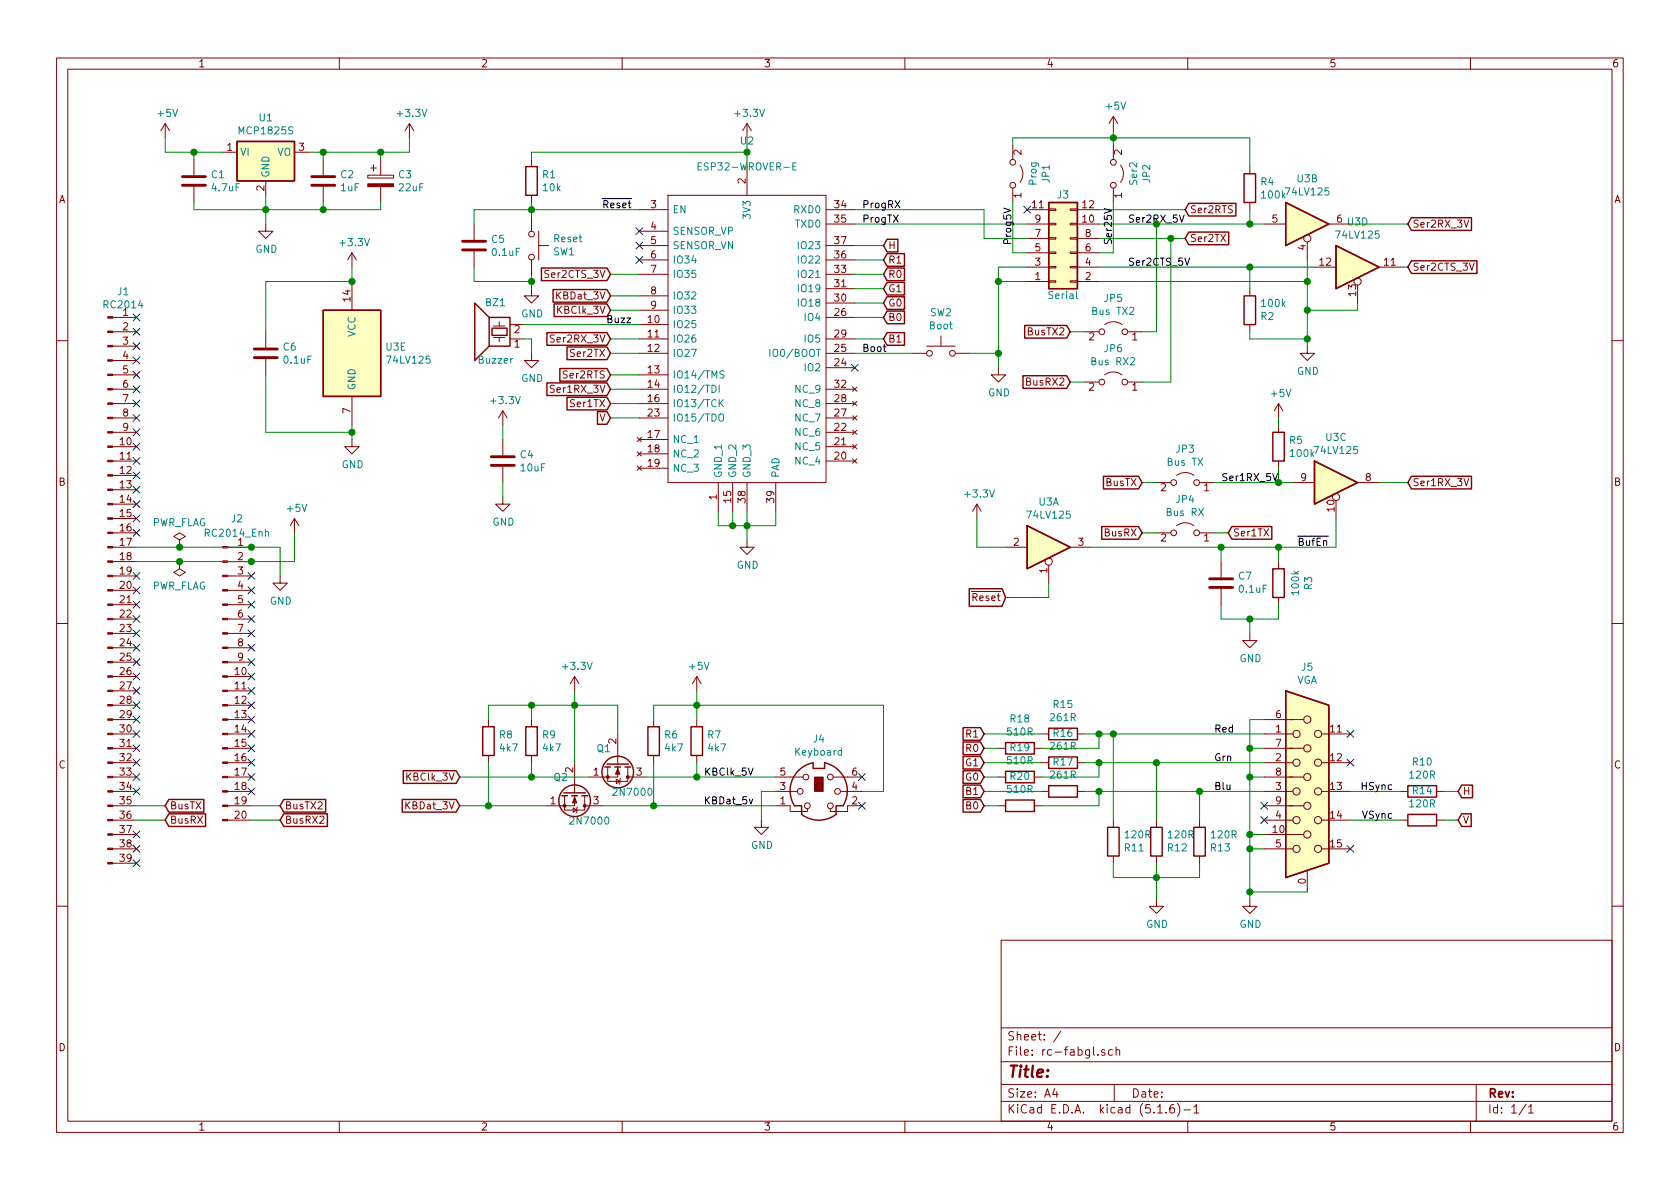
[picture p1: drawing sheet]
EESchema Schematic File Version 4
EELAYER 30 0
EELAYER END
$Descr A4 11693 8268
encoding utf-8
Sheet 1 1
Title ""
Date ""
Rev ""
Comp ""
Comment1 ""
Comment2 ""
Comment3 ""
Comment4 ""
$EndDescr
$Comp
L power:GND #PWR0101
U 1 1
P 1950 4000
F 0 "#PWR0101" H 1950 3750 50  0001 C CNN
F 1 "GND" H 1955 3827 50  0000 C CNN
F 2 "" H 1950 4000 50  0001 C CNN
F 3 "" H 1950 4000 50  0001 C CNN
	1    1950 4000
	1    0    0    -1  
$EndComp
NoConn ~ 950  5800
NoConn ~ 950  5900
NoConn ~ 950  6000
$Comp
L power:+5V #PWR0105
U 1 1
P 2050 3700
F 0 "#PWR0105" H 2050 3550 50  0001 C CNN
F 1 "+5V" H 2065 3873 50  0000 C CNN
F 2 "" H 2050 3700 50  0001 C CNN
F 3 "" H 2050 3700 50  0001 C CNN
	1    2050 3700
	1    0    0    -1  
$EndComp
$Comp
L power:PWR_FLAG #FLG0101
U 1 1
P 1250 3800
F 0 "#FLG0101" H 1250 3875 50  0001 C CNN
F 1 "PWR_FLAG" H 1250 3973 50  0000 C CNN
F 2 "" H 1250 3800 50  0001 C CNN
F 3 "~" H 1250 3800 50  0001 C CNN
	1    1250 3800
	1    0    0    -1  
$EndComp
$Comp
L power:PWR_FLAG #FLG0102
U 1 1
P 1250 3900
F 0 "#FLG0102" H 1250 3975 50  0001 C CNN
F 1 "PWR_FLAG" H 1250 4073 50  0000 C CNN
F 2 "" H 1250 3900 50  0001 C CNN
F 3 "~" H 1250 3900 50  0001 C CNN
	1    1250 3900
	-1   0    0    1   
$EndComp
$Comp
L power:GND #PWR0102
U 1 1
P 5200 3750
F 0 "#PWR0102" H 5200 3500 50  0001 C CNN
F 1 "GND" H 5205 3577 50  0000 C CNN
F 2 "" H 5200 3750 50  0001 C CNN
F 3 "" H 5200 3750 50  0001 C CNN
	1    5200 3750
	1    0    0    -1  
$EndComp
Wire Wire Line
	5200 3750 5200 3650
Connection ~ 5200 3650
Wire Wire Line
	5200 3650 5200 3550
Wire Wire Line
	5000 3550 5000 3650
Wire Wire Line
	5000 3650 5100 3650
Wire Wire Line
	5100 3550 5100 3650
Connection ~ 5100 3650
Wire Wire Line
	5100 3650 5200 3650
Wire Wire Line
	5400 3550 5400 3650
$Comp
L Regulator_Linear:MCP1825S U1
U 1 1
P 1850 1050
F 0 "U1" H 1850 1292 50  0000 C CNN
F 1 "MCP1825S" H 1850 1201 50  0000 C CNN
F 2 "Package_TO_SOT_SMD:SOT-223-3_TabPin2" H 1750 1200 50  0001 C CNN
F 3 "http://ww1.microchip.com/downloads/en/devicedoc/22056b.pdf" H 1850 1300 50  0001 C CNN
	1    1850 1050
	1    0    0    -1  
$EndComp
$Comp
L power:+3.3V #PWR0104
U 1 1
P 5200 950
F 0 "#PWR0104" H 5200 800 50  0001 C CNN
F 1 "+3.3V" H 5215 1123 50  0000 C CNN
F 2 "" H 5200 950 50  0001 C CNN
F 3 "" H 5200 950 50  0001 C CNN
	1    5200 950 
	1    0    0    -1  
$EndComp
$Comp
L power:GND #PWR0106
U 1 1
P 1850 1550
F 0 "#PWR0106" H 1850 1300 50  0001 C CNN
F 1 "GND" H 1855 1377 50  0000 C CNN
F 2 "" H 1850 1550 50  0001 C CNN
F 3 "" H 1850 1550 50  0001 C CNN
	1    1850 1550
	1    0    0    -1  
$EndComp
Wire Wire Line
	1850 1350 1850 1450
$Comp
L power:+3.3V #PWR0107
U 1 1
P 2850 950
F 0 "#PWR0107" H 2850 800 50  0001 C CNN
F 1 "+3.3V" H 2865 1123 50  0000 C CNN
F 2 "" H 2850 950 50  0001 C CNN
F 3 "" H 2850 950 50  0001 C CNN
	1    2850 950 
	1    0    0    -1  
$EndComp
$Comp
L power:+5V #PWR0108
U 1 1
P 1150 950
F 0 "#PWR0108" H 1150 800 50  0001 C CNN
F 1 "+5V" H 1165 1123 50  0000 C CNN
F 2 "" H 1150 950 50  0001 C CNN
F 3 "" H 1150 950 50  0001 C CNN
	1    1150 950 
	1    0    0    -1  
$EndComp
Wire Wire Line
	1550 1050 1350 1050
Wire Wire Line
	1150 1050 1150 950 
Wire Wire Line
	2150 1050 2250 1050
Wire Wire Line
	2850 1050 2850 950 
$Comp
L Device:C C1
U 1 1
P 1350 1250
F 0 "C1" H 1465 1296 50  0000 L CNN
F 1 "4.7uF" H 1465 1205 50  0000 L CNN
F 2 "Capacitor_THT:C_Disc_D3.4mm_W2.1mm_P2.50mm" H 1388 1100 50  0001 C CNN
F 3 "~" H 1350 1250 50  0001 C CNN
	1    1350 1250
	1    0    0    -1  
$EndComp
Wire Wire Line
	1350 1100 1350 1050
Connection ~ 1350 1050
Connection ~ 1850 1450
Wire Wire Line
	1850 1450 1850 1550
Wire Wire Line
	1350 1400 1350 1450
Wire Wire Line
	1350 1450 1850 1450
$Comp
L Device:C C2
U 1 1
P 2250 1250
F 0 "C2" H 2365 1296 50  0000 L CNN
F 1 "1uF" H 2365 1205 50  0000 L CNN
F 2 "Capacitor_THT:C_Disc_D3.0mm_W1.6mm_P2.50mm" H 2288 1100 50  0001 C CNN
F 3 "~" H 2250 1250 50  0001 C CNN
	1    2250 1250
	1    0    0    -1  
$EndComp
Wire Wire Line
	2250 1050 2250 1100
Connection ~ 2250 1050
Wire Wire Line
	2250 1050 2650 1050
$Comp
L Device:R R1
U 1 1
P 3700 1250
F 0 "R1" H 3770 1296 50  0000 L CNN
F 1 "10k" H 3770 1205 50  0000 L CNN
F 2 "Resistor_THT:R_Axial_DIN0207_L6.3mm_D2.5mm_P7.62mm_Horizontal" V 3630 1250 50  0001 C CNN
F 3 "~" H 3700 1250 50  0001 C CNN
	1    3700 1250
	1    0    0    -1  
$EndComp
Wire Wire Line
	3700 1400 3700 1450
Connection ~ 3700 1450
Wire Wire Line
	3700 1450 3700 1500
$Comp
L power:GND #PWR0109
U 1 1
P 3700 2000
F 0 "#PWR0109" H 3700 1750 50  0001 C CNN
F 1 "GND" H 3705 1827 50  0000 C CNN
F 2 "" H 3700 2000 50  0001 C CNN
F 3 "" H 3700 2000 50  0001 C CNN
	1    3700 2000
	1    0    0    -1  
$EndComp
Wire Wire Line
	3700 1100 3700 1050
$Comp
L Device:CP C3
U 1 1
P 2650 1250
F 0 "C3" H 2768 1296 50  0000 L CNN
F 1 "22uF" H 2768 1205 50  0000 L CNN
F 2 "Capacitor_THT:CP_Radial_D5.0mm_P2.00mm" H 2688 1100 50  0001 C CNN
F 3 "~" H 2650 1250 50  0001 C CNN
	1    2650 1250
	1    0    0    -1  
$EndComp
$Comp
L Device:C C4
U 1 1
P 3500 3200
F 0 "C4" H 3615 3246 50  0000 L CNN
F 1 "10uF" H 3615 3155 50  0000 L CNN
F 2 "Capacitor_THT:C_Disc_D3.4mm_W2.1mm_P2.50mm" H 3538 3050 50  0001 C CNN
F 3 "~" H 3500 3200 50  0001 C CNN
	1    3500 3200
	1    0    0    -1  
$EndComp
$Comp
L power:GND #PWR0110
U 1 1
P 3500 3450
F 0 "#PWR0110" H 3500 3200 50  0001 C CNN
F 1 "GND" H 3505 3277 50  0000 C CNN
F 2 "" H 3500 3450 50  0001 C CNN
F 3 "" H 3500 3450 50  0001 C CNN
	1    3500 3450
	1    0    0    -1  
$EndComp
$Comp
L power:+3.3V #PWR0111
U 1 1
P 3500 2950
F 0 "#PWR0111" H 3500 2800 50  0001 C CNN
F 1 "+3.3V" H 3515 3123 50  0000 C CNN
F 2 "" H 3500 2950 50  0001 C CNN
F 3 "" H 3500 2950 50  0001 C CNN
	1    3500 2950
	1    0    0    -1  
$EndComp
$Comp
L Switch:SW_Push SW1
U 1 1
P 3700 1700
F 0 "SW1" V 3654 1848 50  0000 L CNN
F 1 "Reset" V 3745 1848 50  0000 L CNN
F 2 "Button_Switch_THT:SW_Tactile_SPST_Angled_PTS645Vx39-2LFS" H 3700 1900 50  0001 C CNN
F 3 "~" H 3700 1900 50  0001 C CNN
	1    3700 1700
	0    1    -1   0   
$EndComp
Wire Wire Line
	4450 1450 3700 1450
Wire Wire Line
	3700 1900 3700 1950
Wire Wire Line
	3300 1850 3300 1950
Wire Wire Line
	3300 1950 3700 1950
Connection ~ 3700 1950
Wire Wire Line
	3700 1950 3700 2000
Wire Wire Line
	3700 1050 5200 1050
$Comp
L Jumper:Jumper_2_Open JP1
U 1 1
P 7050 1200
F 0 "JP1" H 7050 1435 50  0000 C CNN
F 1 "Prog" H 7050 1344 50  0000 C CNN
F 2 "Connector_PinHeader_2.54mm:PinHeader_1x02_P2.54mm_Vertical" H 7050 1200 50  0001 C CNN
F 3 "~" H 7050 1200 50  0001 C CNN
	1    7050 1200
	0    1    -1   0   
$EndComp
NoConn ~ 950  4000
NoConn ~ 950  4100
NoConn ~ 950  4200
NoConn ~ 950  4300
NoConn ~ 950  4400
NoConn ~ 950  4500
NoConn ~ 950  4600
NoConn ~ 950  4700
NoConn ~ 950  4800
NoConn ~ 950  4900
NoConn ~ 950  5000
NoConn ~ 950  5100
NoConn ~ 950  5200
NoConn ~ 950  5300
NoConn ~ 950  5400
NoConn ~ 950  5500
$Comp
L Connector:Conn_01x39_Male J1
U 1 1
P 750 4100
F 0 "J1" H 858 6181 50  0000 C CNN
F 1 "RC2014" H 858 6090 50  0000 C CNN
F 2 "Connector_PinHeader_2.54mm:PinHeader_1x39_P2.54mm_Vertical" H 750 4100 50  0001 C CNN
F 3 "~" H 750 4100 50  0001 C CNN
	1    750  4100
	1    0    0    -1  
$EndComp
Wire Wire Line
	2050 3700 2050 3900
Wire Wire Line
	2050 3900 1750 3900
Wire Wire Line
	950  3900 1250 3900
Connection ~ 1750 3900
Wire Wire Line
	1750 3800 1950 3800
Wire Wire Line
	1950 3800 1950 4000
Wire Wire Line
	950  3800 1250 3800
Connection ~ 1750 3800
NoConn ~ 1750 4000
NoConn ~ 1750 4100
NoConn ~ 1750 4200
NoConn ~ 1750 4300
NoConn ~ 1750 4400
NoConn ~ 1750 4500
NoConn ~ 1750 4600
NoConn ~ 1750 4700
NoConn ~ 1750 4800
NoConn ~ 1750 4900
NoConn ~ 1750 5000
NoConn ~ 1750 5100
NoConn ~ 1750 5200
NoConn ~ 1750 5300
NoConn ~ 1750 5400
NoConn ~ 1750 5500
NoConn ~ 950  2200
NoConn ~ 950  2300
NoConn ~ 950  2400
NoConn ~ 950  2500
NoConn ~ 950  2600
NoConn ~ 950  2700
NoConn ~ 950  2800
NoConn ~ 950  2900
NoConn ~ 950  3000
NoConn ~ 950  3100
NoConn ~ 950  3200
NoConn ~ 950  3300
NoConn ~ 950  3400
NoConn ~ 950  3500
NoConn ~ 950  3600
NoConn ~ 950  3700
Text GLabel 1150 5600 2    50   Input ~ 0
BusTX
Text GLabel 1150 5700 2    50   Input ~ 0
BusRX
Wire Wire Line
	950  5600 1150 5600
Wire Wire Line
	950  5700 1150 5700
Text GLabel 4250 2900 0    50   Input ~ 0
V
Wire Wire Line
	4250 2900 4450 2900
Text GLabel 6150 2200 2    50   Input ~ 0
B0
Text GLabel 6150 2350 2    50   Input ~ 0
B1
Text GLabel 6150 2100 2    50   Input ~ 0
G0
Text GLabel 6150 2000 2    50   Input ~ 0
G1
Text GLabel 6150 1900 2    50   Input ~ 0
R0
Text GLabel 6150 1800 2    50   Input ~ 0
R1
Text GLabel 6150 1700 2    50   Input ~ 0
H
Wire Wire Line
	5950 2350 6150 2350
Wire Wire Line
	5950 2200 6150 2200
Wire Wire Line
	5950 2100 6150 2100
Wire Wire Line
	5950 2000 6150 2000
Wire Wire Line
	5950 1900 6150 1900
Wire Wire Line
	5950 1800 6150 1800
Wire Wire Line
	5950 1700 6150 1700
Wire Wire Line
	6350 2450 5950 2450
Wire Wire Line
	6950 2450 6950 2550
Wire Wire Line
	6750 2450 6950 2450
$Comp
L power:GND #PWR0112
U 1 1
P 6950 2550
F 0 "#PWR0112" H 6950 2300 50  0001 C CNN
F 1 "GND" H 6955 2377 50  0000 C CNN
F 2 "" H 6950 2550 50  0001 C CNN
F 3 "" H 6950 2550 50  0001 C CNN
	1    6950 2550
	1    0    0    -1  
$EndComp
$Comp
L Switch:SW_Push SW2
U 1 1
P 6550 2450
F 0 "SW2" H 6550 2735 50  0000 C CNN
F 1 "Boot" H 6550 2644 50  0000 C CNN
F 2 "Button_Switch_THT:SW_Tactile_SPST_Angled_PTS645Vx39-2LFS" H 6550 2650 50  0001 C CNN
F 3 "~" H 6550 2650 50  0001 C CNN
	1    6550 2450
	1    0    0    -1  
$EndComp
$Comp
L Connector:Mini-DIN-6 J4
U 1 1
P 5700 5500
F 0 "J4" H 5700 5867 50  0000 C CNN
F 1 "Keyboard" H 5700 5776 50  0000 C CNN
F 2 "rc-fabgl:Mini-DIN-6-Socket" H 5700 5500 50  0001 C CNN
F 3 "http://service.powerdynamics.com/ec/Catalog17/Section%2011.pdf" H 5700 5500 50  0001 C CNN
	1    5700 5500
	-1   0    0    -1  
$EndComp
Wire Wire Line
	6000 5500 6150 5500
Wire Wire Line
	6150 5500 6150 4900
$Comp
L power:GND #PWR0119
U 1 1
P 5300 5700
F 0 "#PWR0119" H 5300 5450 50  0001 C CNN
F 1 "GND" H 5305 5527 50  0000 C CNN
F 2 "" H 5300 5700 50  0001 C CNN
F 3 "" H 5300 5700 50  0001 C CNN
	1    5300 5700
	1    0    0    -1  
$EndComp
NoConn ~ 6000 5400
NoConn ~ 6000 5600
$Comp
L Device:R R7
U 1 1
P 4850 5150
F 0 "R7" H 4920 5196 50  0000 L CNN
F 1 "4k7" H 4920 5105 50  0000 L CNN
F 2 "Resistor_THT:R_Axial_DIN0207_L6.3mm_D2.5mm_P7.62mm_Horizontal" V 4780 5150 50  0001 C CNN
F 3 "~" H 4850 5150 50  0001 C CNN
	1    4850 5150
	1    0    0    -1  
$EndComp
Wire Wire Line
	4850 5300 4850 5400
Wire Wire Line
	4850 5400 5400 5400
Wire Wire Line
	5400 5500 5300 5500
Text Label 5250 5400 2    50   ~ 0
KBClk_5V
Wire Wire Line
	5300 5500 5300 5700
Text Label 5250 5600 2    50   ~ 0
KBDat_5v
$Comp
L Device:R R6
U 1 1
P 4550 5150
F 0 "R6" H 4620 5196 50  0000 L CNN
F 1 "4k7" H 4620 5105 50  0000 L CNN
F 2 "Resistor_THT:R_Axial_DIN0207_L6.3mm_D2.5mm_P7.62mm_Horizontal" V 4480 5150 50  0001 C CNN
F 3 "~" H 4550 5150 50  0001 C CNN
	1    4550 5150
	1    0    0    -1  
$EndComp
Connection ~ 4550 5600
Wire Wire Line
	4550 5600 5400 5600
Wire Wire Line
	4550 5300 4550 5600
Wire Wire Line
	4300 4900 4300 5100
Text GLabel 3200 5400 0    50   Input ~ 0
KBClk_3V
$Comp
L Device:R R9
U 1 1
P 3700 5150
F 0 "R9" H 3770 5196 50  0000 L CNN
F 1 "4k7" H 3770 5105 50  0000 L CNN
F 2 "Resistor_THT:R_Axial_DIN0207_L6.3mm_D2.5mm_P7.62mm_Horizontal" V 3630 5150 50  0001 C CNN
F 3 "~" H 3700 5150 50  0001 C CNN
	1    3700 5150
	1    0    0    -1  
$EndComp
Wire Wire Line
	4500 5400 4850 5400
$Comp
L Transistor_FET:2N7000 Q1
U 1 1
P 4300 5300
F 0 "Q1" V 4200 5150 50  0000 L CNN
F 1 "2N7000" V 4504 5255 50  0000 L CNN
F 2 "Package_TO_SOT_THT:TO-92" H 4500 5225 50  0001 L CIN
F 3 "https://www.fairchildsemi.com/datasheets/2N/2N7000.pdf" H 4300 5300 50  0001 L CNN
	1    4300 5300
	0    1    1    0   
$EndComp
Connection ~ 4850 5400
Wire Wire Line
	3400 5000 3400 4900
Text GLabel 3200 5600 0    50   Input ~ 0
KBDat_3V
Wire Wire Line
	3200 5600 3400 5600
Wire Wire Line
	3400 5300 3400 5600
Connection ~ 3400 5600
$Comp
L power:+3.3V #PWR0120
U 1 1
P 4000 4800
F 0 "#PWR0120" H 4000 4650 50  0001 C CNN
F 1 "+3.3V" H 4015 4973 50  0000 C CNN
F 2 "" H 4000 4800 50  0001 C CNN
F 3 "" H 4000 4800 50  0001 C CNN
	1    4000 4800
	1    0    0    -1  
$EndComp
$Comp
L power:+5V #PWR0121
U 1 1
P 4850 4800
F 0 "#PWR0121" H 4850 4650 50  0001 C CNN
F 1 "+5V" H 4865 4973 50  0000 C CNN
F 2 "" H 4850 4800 50  0001 C CNN
F 3 "" H 4850 4800 50  0001 C CNN
	1    4850 4800
	1    0    0    -1  
$EndComp
Wire Wire Line
	4850 5000 4850 4900
Wire Wire Line
	4850 4900 4550 4900
Wire Wire Line
	4550 4900 4550 5000
Wire Wire Line
	3300 1450 3700 1450
Wire Wire Line
	3300 1550 3300 1450
$Comp
L Device:C C5
U 1 1
P 3300 1700
F 0 "C5" H 3415 1746 50  0000 L CNN
F 1 "0.1uF" H 3415 1655 50  0000 L CNN
F 2 "Capacitor_THT:C_Disc_D3.0mm_W1.6mm_P2.50mm" H 3338 1550 50  0001 C CNN
F 3 "~" H 3300 1700 50  0001 C CNN
	1    3300 1700
	1    0    0    -1  
$EndComp
Text GLabel 4250 2050 0    50   Input ~ 0
KBDat_3V
Text GLabel 4250 2150 0    50   Input ~ 0
KBClk_3V
Wire Wire Line
	4250 2050 4450 2050
Wire Wire Line
	4250 2150 4450 2150
Wire Wire Line
	5200 950  5200 1050
Connection ~ 5200 1050
Wire Wire Line
	5200 1050 5200 1150
$Comp
L Device:Speaker_Crystal BZ1
U 1 1
P 3450 2350
F 0 "BZ1" H 3450 2100 50  0000 C CNN
F 1 "Buzzer" H 3450 2500 50  0000 C CNN
F 2 "Buzzer_Beeper:Buzzer_TDK_PS1240P02BT_D12.2mm_H6.5mm" H 3415 2300 50  0001 C CNN
F 3 "~" H 3415 2300 50  0001 C CNN
	1    3450 2350
	-1   0    0    1   
$EndComp
Wire Wire Line
	3650 2250 4450 2250
$Comp
L power:GND #PWR0122
U 1 1
P 3700 2450
F 0 "#PWR0122" H 3700 2200 50  0001 C CNN
F 1 "GND" H 3705 2277 50  0000 C CNN
F 2 "" H 3700 2450 50  0001 C CNN
F 3 "" H 3700 2450 50  0001 C CNN
	1    3700 2450
	1    0    0    -1  
$EndComp
Wire Wire Line
	3650 2350 3700 2350
Wire Wire Line
	3700 2350 3700 2450
$Comp
L Device:R R18
U 1 1
P 7100 5200
F 0 "R18" V 6893 5200 50  0000 C CNN
F 1 "510R" V 6984 5200 50  0000 C CNN
F 2 "Resistor_THT:R_Axial_DIN0207_L6.3mm_D2.5mm_P7.62mm_Horizontal" V 7030 5200 50  0001 C CNN
F 3 "~" H 7100 5200 50  0001 C CNN
	1    7100 5200
	0    -1   1    0   
$EndComp
Text Label 8450 5500 0    50   ~ 0
Blu
Text Label 8450 5300 0    50   ~ 0
Grn
Text Label 8450 5100 0    50   ~ 0
Red
Wire Wire Line
	8350 6100 8050 6100
Wire Wire Line
	8350 6000 8350 6100
Wire Wire Line
	8050 6100 8050 6250
Connection ~ 8050 6100
Wire Wire Line
	7750 6100 8050 6100
Wire Wire Line
	7750 6000 7750 6100
Wire Wire Line
	8050 6000 8050 6100
$Comp
L power:GND #PWR0118
U 1 1
P 8050 6250
F 0 "#PWR0118" H 8050 6000 50  0001 C CNN
F 1 "GND" H 8055 6077 50  0000 C CNN
F 2 "" H 8050 6250 50  0001 C CNN
F 3 "" H 8050 6250 50  0001 C CNN
	1    8050 6250
	1    0    0    -1  
$EndComp
Wire Wire Line
	7550 5500 7650 5500
Wire Wire Line
	7550 5300 7650 5300
Wire Wire Line
	7650 5100 7750 5100
Wire Wire Line
	7650 5200 7650 5100
Wire Wire Line
	7550 5100 7650 5100
Connection ~ 7750 5100
Wire Wire Line
	7750 5100 7750 5700
Wire Wire Line
	7750 5100 8800 5100
Wire Wire Line
	8050 5300 8800 5300
Wire Wire Line
	8350 5500 8800 5500
Wire Wire Line
	7250 5200 7650 5200
$Comp
L Device:R R11
U 1 1
P 7750 5850
F 0 "R11" H 7820 5896 50  0000 L CNN
F 1 "120R" H 7820 5805 50  0000 L CNN
F 2 "Resistor_THT:R_Axial_DIN0207_L6.3mm_D2.5mm_P7.62mm_Horizontal" V 7680 5850 50  0001 C CNN
F 3 "~" H 7750 5850 50  0001 C CNN
	1    7750 5850
	1    0    0    1   
$EndComp
$Comp
L Device:R R13
U 1 1
P 8350 5850
F 0 "R13" H 8420 5896 50  0000 L CNN
F 1 "120R" H 8420 5805 50  0000 L CNN
F 2 "Resistor_THT:R_Axial_DIN0207_L6.3mm_D2.5mm_P7.62mm_Horizontal" V 8280 5850 50  0001 C CNN
F 3 "~" H 8350 5850 50  0001 C CNN
	1    8350 5850
	1    0    0    1   
$EndComp
$Comp
L Device:R R12
U 1 1
P 8050 5850
F 0 "R12" H 8120 5896 50  0000 L CNN
F 1 "120R" H 8120 5805 50  0000 L CNN
F 2 "Resistor_THT:R_Axial_DIN0207_L6.3mm_D2.5mm_P7.62mm_Horizontal" V 7980 5850 50  0001 C CNN
F 3 "~" H 8050 5850 50  0001 C CNN
	1    8050 5850
	1    0    0    1   
$EndComp
Wire Wire Line
	6850 5500 7250 5500
Wire Wire Line
	6850 5300 7250 5300
Wire Wire Line
	6850 5100 7250 5100
Wire Wire Line
	6850 5600 6950 5600
Wire Wire Line
	6850 5400 6950 5400
Wire Wire Line
	6850 5200 6950 5200
$Comp
L Device:R R15
U 1 1
P 7400 5100
F 0 "R15" V 7193 5100 50  0000 C CNN
F 1 "261R" V 7284 5100 50  0000 C CNN
F 2 "Resistor_THT:R_Axial_DIN0207_L6.3mm_D2.5mm_P7.62mm_Horizontal" V 7330 5100 50  0001 C CNN
F 3 "~" H 7400 5100 50  0001 C CNN
	1    7400 5100
	0    -1   1    0   
$EndComp
Text GLabel 6850 5500 0    50   Input ~ 0
B1
Text GLabel 6850 5600 0    50   Input ~ 0
B0
Text GLabel 6850 5300 0    50   Input ~ 0
G1
Text GLabel 6850 5400 0    50   Input ~ 0
G0
Text GLabel 6850 5100 0    50   Input ~ 0
R1
Text GLabel 6850 5200 0    50   Input ~ 0
R0
Text Label 9700 5700 2    50   ~ 0
VSync
Text Label 9700 5500 2    50   ~ 0
HSync
Wire Wire Line
	10050 5500 10150 5500
Wire Wire Line
	10050 5700 10150 5700
NoConn ~ 8800 5700
$Comp
L Device:R R14
U 1 1
P 9900 5700
F 0 "R14" V 9693 5700 50  0000 C CNN
F 1 "120R" V 9784 5700 50  0000 C CNN
F 2 "Resistor_THT:R_Axial_DIN0207_L6.3mm_D2.5mm_P7.62mm_Horizontal" V 9830 5700 50  0001 C CNN
F 3 "~" H 9900 5700 50  0001 C CNN
	1    9900 5700
	0    1    1    0   
$EndComp
$Comp
L Device:R R10
U 1 1
P 9900 5500
F 0 "R10" V 9693 5500 50  0000 C CNN
F 1 "120R" V 9784 5500 50  0000 C CNN
F 2 "Resistor_THT:R_Axial_DIN0207_L6.3mm_D2.5mm_P7.62mm_Horizontal" V 9830 5500 50  0001 C CNN
F 3 "~" H 9900 5500 50  0001 C CNN
	1    9900 5500
	0    1    1    0   
$EndComp
Wire Wire Line
	9400 5700 9750 5700
Wire Wire Line
	9400 5500 9750 5500
Text GLabel 10150 5700 2    50   Input ~ 0
V
Text GLabel 10150 5500 2    50   Input ~ 0
H
NoConn ~ 8800 5600
NoConn ~ 9400 5100
NoConn ~ 9400 5300
NoConn ~ 9400 5900
Wire Wire Line
	8700 5900 8700 6200
Connection ~ 8700 5900
Wire Wire Line
	8800 5900 8700 5900
Wire Wire Line
	8700 5800 8700 5900
Connection ~ 8700 5800
Wire Wire Line
	8800 5800 8700 5800
Wire Wire Line
	8700 5400 8700 5800
Connection ~ 8700 5400
Wire Wire Line
	8800 5400 8700 5400
Wire Wire Line
	8700 5200 8700 5400
Connection ~ 8700 5200
Wire Wire Line
	8800 5200 8700 5200
Wire Wire Line
	8700 5000 8700 5200
Wire Wire Line
	8800 5000 8700 5000
$Comp
L power:GND #PWR0115
U 1 1
P 8700 6250
F 0 "#PWR0115" H 8700 6000 50  0001 C CNN
F 1 "GND" H 8705 6077 50  0000 C CNN
F 2 "" H 8700 6250 50  0001 C CNN
F 3 "" H 8700 6250 50  0001 C CNN
	1    8700 6250
	1    0    0    -1  
$EndComp
$Comp
L Connector:DB15_Female_HighDensity_MountingHoles J5
U 1 1
P 9100 5500
F 0 "J5" H 9100 6367 50  0000 C CNN
F 1 "VGA" H 9100 6276 50  0000 C CNN
F 2 "rc-fabgl:DSUB-15-HD_Female_Horizontal_P2.29x2.54mm_Housed" H 8150 5900 50  0001 C CNN
F 3 " ~" H 8150 5900 50  0001 C CNN
	1    9100 5500
	1    0    0    -1  
$EndComp
$Comp
L 74xx:74LVC125 U3
U 3 1
P 9300 3350
F 0 "U3" H 9300 3667 50  0000 C CNN
F 1 "74LV125" H 9300 3576 50  0000 C CNN
F 2 "Package_DIP:DIP-14_W7.62mm_LongPads" H 9300 3350 50  0001 C CNN
F 3 "http://www.ti.com/lit/gpn/sn74LVC125" H 9300 3350 50  0001 C CNN
	3    9300 3350
	1    0    0    -1  
$EndComp
$Comp
L 74xx:74LVC125 U3
U 5 1
P 2450 2450
F 0 "U3" H 2680 2496 50  0000 L CNN
F 1 "74LV125" H 2680 2405 50  0000 L CNN
F 2 "Package_DIP:DIP-14_W7.62mm_LongPads" H 2450 2450 50  0001 C CNN
F 3 "http://www.ti.com/lit/gpn/sn74LVC125" H 2450 2450 50  0001 C CNN
	5    2450 2450
	1    0    0    -1  
$EndComp
Text GLabel 4250 2600 0    50   Input ~ 0
Ser2RTS
Wire Wire Line
	4450 2600 4250 2600
Text GLabel 4250 1900 0    50   Input ~ 0
Ser2CTS_3V
Wire Wire Line
	4450 1900 4250 1900
Text GLabel 4250 2450 0    50   Input ~ 0
Ser2TX
Text GLabel 4250 2350 0    50   Input ~ 0
Ser2RX_3V
Wire Wire Line
	4250 2450 4450 2450
Wire Wire Line
	4250 2350 4450 2350
Text GLabel 4250 2800 0    50   Input ~ 0
Ser1TX
Text GLabel 4250 2700 0    50   Input ~ 0
Ser1RX_3V
Wire Wire Line
	4250 2700 4450 2700
NoConn ~ 4450 1800
NoConn ~ 4450 1700
NoConn ~ 4450 1600
Wire Wire Line
	2650 1100 2650 1050
Connection ~ 2650 1050
Wire Wire Line
	2650 1050 2850 1050
Wire Wire Line
	2650 1450 2250 1450
Wire Wire Line
	2650 1450 2650 1400
Wire Wire Line
	2250 1400 2250 1450
Connection ~ 2250 1450
Wire Wire Line
	2250 1450 1850 1450
Wire Wire Line
	3500 3350 3500 3450
Wire Wire Line
	3500 2950 3500 3050
Wire Wire Line
	1150 1050 1350 1050
$Comp
L power:+3.3V #PWR0123
U 1 1
P 2450 1850
F 0 "#PWR0123" H 2450 1700 50  0001 C CNN
F 1 "+3.3V" H 2465 2023 50  0000 C CNN
F 2 "" H 2450 1850 50  0001 C CNN
F 3 "" H 2450 1850 50  0001 C CNN
	1    2450 1850
	1    0    0    -1  
$EndComp
$Comp
L power:GND #PWR0124
U 1 1
P 2450 3050
F 0 "#PWR0124" H 2450 2800 50  0001 C CNN
F 1 "GND" H 2455 2877 50  0000 C CNN
F 2 "" H 2450 3050 50  0001 C CNN
F 3 "" H 2450 3050 50  0001 C CNN
	1    2450 3050
	1    0    0    -1  
$EndComp
$Comp
L Device:C C6
U 1 1
P 1850 2450
F 0 "C6" H 1965 2496 50  0000 L CNN
F 1 "0.1uF" H 1965 2405 50  0000 L CNN
F 2 "Capacitor_THT:C_Disc_D3.0mm_W1.6mm_P2.50mm" H 1888 2300 50  0001 C CNN
F 3 "~" H 1850 2450 50  0001 C CNN
	1    1850 2450
	1    0    0    -1  
$EndComp
Wire Wire Line
	2450 1850 2450 1950
Wire Wire Line
	1850 2300 1850 1950
Wire Wire Line
	1850 1950 2450 1950
Connection ~ 2450 1950
Wire Wire Line
	2450 2950 2450 3000
Wire Wire Line
	1850 2600 1850 3000
Wire Wire Line
	1850 3000 2450 3000
Connection ~ 2450 3000
Wire Wire Line
	2450 3000 2450 3050
$Comp
L Device:R R8
U 1 1
P 3400 5150
F 0 "R8" H 3470 5196 50  0000 L CNN
F 1 "4k7" H 3470 5105 50  0000 L CNN
F 2 "Resistor_THT:R_Axial_DIN0207_L6.3mm_D2.5mm_P7.62mm_Horizontal" V 3330 5150 50  0001 C CNN
F 3 "~" H 3400 5150 50  0001 C CNN
	1    3400 5150
	1    0    0    -1  
$EndComp
Wire Wire Line
	6150 4900 4850 4900
Connection ~ 4850 4900
Wire Wire Line
	4850 4800 4850 4900
Text GLabel 7950 3350 0    50   Input ~ 0
BusTX
$Comp
L Device:R R5
U 1 1
P 8900 3100
F 0 "R5" H 8970 3146 50  0000 L CNN
F 1 "100k" H 8970 3055 50  0000 L CNN
F 2 "Resistor_THT:R_Axial_DIN0207_L6.3mm_D2.5mm_P7.62mm_Horizontal" V 8830 3100 50  0001 C CNN
F 3 "~" H 8900 3100 50  0001 C CNN
	1    8900 3100
	1    0    0    -1  
$EndComp
$Comp
L Jumper:Jumper_2_Open JP3
U 1 1
P 8250 3350
F 0 "JP3" H 8250 3585 50  0000 C CNN
F 1 "Bus TX" H 8250 3494 50  0000 C CNN
F 2 "Connector_PinHeader_2.54mm:PinHeader_1x02_P2.54mm_Vertical" H 8250 3350 50  0001 C CNN
F 3 "~" H 8250 3350 50  0001 C CNN
	1    8250 3350
	-1   0    0    -1  
$EndComp
Wire Wire Line
	7950 3350 8050 3350
Wire Wire Line
	8450 3350 8900 3350
Text Label 8500 3350 0    50   ~ 0
Ser1RX_5V
Wire Wire Line
	8900 3250 8900 3350
Connection ~ 8900 3350
Wire Wire Line
	8900 3350 9000 3350
Text GLabel 9800 3350 2    50   Input ~ 0
Ser1RX_3V
Wire Wire Line
	9600 3350 9800 3350
Wire Wire Line
	9300 3600 9300 3800
Text GLabel 7950 3700 0    50   Input ~ 0
BusRX
$Comp
L Jumper:Jumper_2_Open JP4
U 1 1
P 8250 3700
F 0 "JP4" H 8250 3935 50  0000 C CNN
F 1 "Bus RX" H 8250 3844 50  0000 C CNN
F 2 "Connector_PinHeader_2.54mm:PinHeader_1x02_P2.54mm_Vertical" H 8250 3700 50  0001 C CNN
F 3 "~" H 8250 3700 50  0001 C CNN
	1    8250 3700
	-1   0    0    -1  
$EndComp
Wire Wire Line
	8050 3700 7950 3700
Text GLabel 8550 3700 2    50   Input ~ 0
Ser1TX
$Comp
L power:+5V #PWR0129
U 1 1
P 8900 2900
F 0 "#PWR0129" H 8900 2750 50  0001 C CNN
F 1 "+5V" H 8915 3073 50  0000 C CNN
F 2 "" H 8900 2900 50  0001 C CNN
F 3 "" H 8900 2900 50  0001 C CNN
	1    8900 2900
	1    0    0    -1  
$EndComp
Wire Wire Line
	8900 2900 8900 2950
Connection ~ 7650 5100
Wire Wire Line
	8350 5500 8350 5700
Connection ~ 8350 5500
Wire Wire Line
	8050 5300 8050 5700
Connection ~ 8050 5300
Wire Wire Line
	7250 5600 7650 5600
Wire Wire Line
	7650 5600 7650 5500
Connection ~ 7650 5500
Wire Wire Line
	7650 5500 8350 5500
Wire Wire Line
	7250 5400 7650 5400
Wire Wire Line
	7650 5400 7650 5300
Connection ~ 7650 5300
Wire Wire Line
	7650 5300 8050 5300
$Comp
L Device:R R17
U 1 1
P 7400 5500
F 0 "R17" V 7193 5500 50  0000 C CNN
F 1 "261R" V 7284 5500 50  0000 C CNN
F 2 "Resistor_THT:R_Axial_DIN0207_L6.3mm_D2.5mm_P7.62mm_Horizontal" V 7330 5500 50  0001 C CNN
F 3 "~" H 7400 5500 50  0001 C CNN
	1    7400 5500
	0    -1   1    0   
$EndComp
$Comp
L Device:R R19
U 1 1
P 7100 5400
F 0 "R19" V 6893 5400 50  0000 C CNN
F 1 "510R" V 6984 5400 50  0000 C CNN
F 2 "Resistor_THT:R_Axial_DIN0207_L6.3mm_D2.5mm_P7.62mm_Horizontal" V 7030 5400 50  0001 C CNN
F 3 "~" H 7100 5400 50  0001 C CNN
	1    7100 5400
	0    -1   1    0   
$EndComp
$Comp
L Device:R R16
U 1 1
P 7400 5300
F 0 "R16" V 7193 5300 50  0000 C CNN
F 1 "261R" V 7284 5300 50  0000 C CNN
F 2 "Resistor_THT:R_Axial_DIN0207_L6.3mm_D2.5mm_P7.62mm_Horizontal" V 7330 5300 50  0001 C CNN
F 3 "~" H 7400 5300 50  0001 C CNN
	1    7400 5300
	0    -1   1    0   
$EndComp
Wire Wire Line
	8450 3700 8550 3700
Wire Wire Line
	4250 2800 4450 2800
Text Label 4400 1450 2    50   ~ 0
~Reset
Text Label 6000 2450 0    50   ~ 0
Boot
Text Label 6000 1550 0    50   ~ 0
ProgTX
Text Label 6000 1450 0    50   ~ 0
ProgRX
Text Label 7050 1700 1    50   ~ 0
Prog5V
NoConn ~ 5950 2550
Wire Wire Line
	9100 6200 8700 6200
Connection ~ 8700 6200
Wire Wire Line
	8700 6200 8700 6250
Wire Wire Line
	5200 3650 5400 3650
$Comp
L 74xx:74LVC125 U3
U 2 1
P 9100 1550
F 0 "U3" H 9100 1867 50  0000 C CNN
F 1 "74LV125" H 9100 1776 50  0000 C CNN
F 2 "Package_DIP:DIP-14_W7.62mm_LongPads" H 9100 1550 50  0001 C CNN
F 3 "http://www.ti.com/lit/gpn/sn74LVC125" H 9100 1550 50  0001 C CNN
	2    9100 1550
	1    0    0    -1  
$EndComp
$Comp
L 74xx:74LVC125 U3
U 4 1
P 9450 1850
F 0 "U3" H 9450 2167 50  0000 C CNN
F 1 "74LV125" H 9450 2076 50  0000 C CNN
F 2 "Package_DIP:DIP-14_W7.62mm_LongPads" H 9450 1850 50  0001 C CNN
F 3 "http://www.ti.com/lit/gpn/sn74LVC125" H 9450 1850 50  0001 C CNN
	4    9450 1850
	1    0    0    -1  
$EndComp
$Comp
L power:+5V #PWR0125
U 1 1
P 7750 900
F 0 "#PWR0125" H 7750 750 50  0001 C CNN
F 1 "+5V" H 7765 1073 50  0000 C CNN
F 2 "" H 7750 900 50  0001 C CNN
F 3 "" H 7750 900 50  0001 C CNN
	1    7750 900 
	1    0    0    -1  
$EndComp
Text GLabel 8250 1450 2    50   Input ~ 0
Ser2RTS
Text GLabel 8250 1650 2    50   Input ~ 0
Ser2TX
Wire Wire Line
	7650 1450 8250 1450
$Comp
L power:GND #PWR0126
U 1 1
P 9100 2400
F 0 "#PWR0126" H 9100 2150 50  0001 C CNN
F 1 "GND" H 9105 2227 50  0000 C CNN
F 2 "" H 9100 2400 50  0001 C CNN
F 3 "" H 9100 2400 50  0001 C CNN
	1    9100 2400
	1    0    0    -1  
$EndComp
Wire Wire Line
	9100 1800 9100 1950
Text GLabel 9800 1550 2    50   Input ~ 0
Ser2RX_3V
Wire Wire Line
	9800 1550 9400 1550
Text GLabel 9800 1850 2    50   Input ~ 0
Ser2CTS_3V
Wire Wire Line
	9800 1850 9750 1850
Wire Wire Line
	7650 1850 8700 1850
Wire Wire Line
	9450 2100 9450 2150
Wire Wire Line
	9450 2150 9100 2150
Connection ~ 9100 2150
Connection ~ 9100 1950
Wire Wire Line
	9100 1950 9100 2150
Wire Wire Line
	7650 1750 7750 1750
$Comp
L Device:R R4
U 1 1
P 8700 1300
F 0 "R4" H 8770 1346 50  0000 L CNN
F 1 "100k" H 8770 1255 50  0000 L CNN
F 2 "Resistor_THT:R_Axial_DIN0207_L6.3mm_D2.5mm_P7.62mm_Horizontal" V 8630 1300 50  0001 C CNN
F 3 "~" H 8700 1300 50  0001 C CNN
	1    8700 1300
	1    0    0    -1  
$EndComp
Wire Wire Line
	8700 1850 9150 1850
Wire Wire Line
	8700 1450 8700 1550
Connection ~ 8700 1550
Wire Wire Line
	8700 1550 8800 1550
Wire Wire Line
	7750 1000 7750 950 
Text Label 7850 1850 0    50   ~ 0
Ser2CTS_5V
Text Label 7850 1550 0    50   ~ 0
Ser2RX_5V
Connection ~ 8700 1850
Wire Wire Line
	7750 1750 7750 1400
Wire Wire Line
	8700 950  7750 950 
Wire Wire Line
	8700 950  8700 1150
Connection ~ 7750 950 
Wire Wire Line
	7750 950  7750 900 
$Comp
L Jumper:Jumper_2_Open JP2
U 1 1
P 7750 1200
F 0 "JP2" H 7750 1435 50  0000 C CNN
F 1 "Ser2" H 7750 1344 50  0000 C CNN
F 2 "Connector_PinHeader_2.54mm:PinHeader_1x02_P2.54mm_Vertical" H 7750 1200 50  0001 C CNN
F 3 "~" H 7750 1200 50  0001 C CNN
	1    7750 1200
	0    1    -1   0   
$EndComp
Text Label 7750 1700 1    50   ~ 0
Ser25V
Text GLabel 1950 5600 2    50   Input ~ 0
BusTX2
Text GLabel 1950 5700 2    50   Input ~ 0
BusRX2
$Comp
L Connector:Conn_01x20_Male J2
U 1 1
P 1550 4700
F 0 "J2" H 1650 5800 50  0000 C CNN
F 1 "RC2014_Enh" H 1650 5700 50  0000 C CNN
F 2 "Connector_PinHeader_2.54mm:PinHeader_1x20_P2.54mm_Vertical" H 1550 4700 50  0001 C CNN
F 3 "~" H 1550 4700 50  0001 C CNN
	1    1550 4700
	1    0    0    -1  
$EndComp
Wire Wire Line
	1750 5600 1950 5600
Wire Wire Line
	1750 5700 1950 5700
$Comp
L Connector_Generic:Conn_02x06_Odd_Even J3
U 1 1
P 7350 1750
F 0 "J3" H 7400 1350 50  0000 C CNN
F 1 "Serial" H 7400 2050 50  0000 C CNN
F 2 "Connector_PinHeader_2.54mm:PinHeader_2x06_P2.54mm_Horizontal" H 7350 1750 50  0001 C CNN
F 3 "~" H 7350 1750 50  0001 C CNN
	1    7350 1750
	1    0    0    1   
$EndComp
Wire Wire Line
	6950 1850 7150 1850
Connection ~ 6950 1950
Wire Wire Line
	6950 1950 6950 1850
NoConn ~ 7150 1450
Wire Wire Line
	7050 1000 7050 950 
Wire Wire Line
	7050 950  7750 950 
Wire Wire Line
	7050 1400 7050 1750
Wire Wire Line
	7050 1750 7150 1750
Wire Wire Line
	9100 2350 9100 2400
Connection ~ 9100 2350
Wire Wire Line
	9100 2150 9100 2350
Wire Wire Line
	7650 1950 9100 1950
Wire Wire Line
	8700 2000 8700 1850
Wire Wire Line
	7650 1650 8150 1650
Wire Wire Line
	7650 1550 8050 1550
Wire Wire Line
	8050 2300 8050 1550
Text GLabel 7450 2650 0    50   Input ~ 0
BusRX2
Text GLabel 7450 2300 0    50   Input ~ 0
BusTX2
Wire Wire Line
	8150 2650 8150 1650
Wire Wire Line
	8050 2300 7950 2300
Wire Wire Line
	8150 2650 7950 2650
$Comp
L Jumper:Jumper_2_Open JP5
U 1 1
P 7750 2300
F 0 "JP5" H 7750 2535 50  0000 C CNN
F 1 "Bus TX2" H 7750 2444 50  0000 C CNN
F 2 "Connector_PinHeader_2.54mm:PinHeader_1x02_P2.54mm_Vertical" H 7750 2300 50  0001 C CNN
F 3 "~" H 7750 2300 50  0001 C CNN
	1    7750 2300
	-1   0    0    -1  
$EndComp
$Comp
L Jumper:Jumper_2_Open JP6
U 1 1
P 7750 2650
F 0 "JP6" H 7750 2885 50  0000 C CNN
F 1 "Bus RX2" H 7750 2794 50  0000 C CNN
F 2 "Connector_PinHeader_2.54mm:PinHeader_1x02_P2.54mm_Vertical" H 7750 2650 50  0001 C CNN
F 3 "~" H 7750 2650 50  0001 C CNN
	1    7750 2650
	-1   0    0    -1  
$EndComp
Wire Wire Line
	7450 2650 7550 2650
Wire Wire Line
	8700 2350 9100 2350
Wire Wire Line
	8700 2300 8700 2350
$Comp
L Device:R R2
U 1 1
P 8700 2150
F 0 "R2" H 8770 2196 50  0000 L CNN
F 1 "100k" H 8770 2105 50  0000 L CNN
F 2 "Resistor_THT:R_Axial_DIN0207_L6.3mm_D2.5mm_P7.62mm_Horizontal" V 8630 2150 50  0001 C CNN
F 3 "~" H 8700 2150 50  0001 C CNN
	1    8700 2150
	1    0    0    1   
$EndComp
Connection ~ 8050 1550
Wire Wire Line
	8050 1550 8700 1550
Connection ~ 8150 1650
Wire Wire Line
	8150 1650 8250 1650
Wire Wire Line
	7150 1950 6950 1950
Connection ~ 6950 2450
Wire Wire Line
	5950 1450 6850 1450
Wire Wire Line
	6850 1450 6850 1650
Wire Wire Line
	5950 1550 7150 1550
Wire Wire Line
	6850 1650 7150 1650
Wire Wire Line
	6950 1950 6950 2450
Wire Wire Line
	7550 2300 7450 2300
Wire Wire Line
	4200 5600 4550 5600
Wire Wire Line
	4000 5300 4000 4900
Wire Wire Line
	3400 5600 3800 5600
$Comp
L Transistor_FET:2N7000 Q2
U 1 1
P 4000 5500
F 0 "Q2" V 3900 5350 50  0000 L CNN
F 1 "2N7000" V 4204 5455 50  0000 L CNN
F 2 "Package_TO_SOT_THT:TO-92" H 4200 5425 50  0001 L CIN
F 3 "https://www.fairchildsemi.com/datasheets/2N/2N7000.pdf" H 4000 5500 50  0001 L CNN
	1    4000 5500
	0    1    1    0   
$EndComp
Wire Wire Line
	3200 5400 3700 5400
Wire Wire Line
	3700 5300 3700 5400
Connection ~ 3700 5400
Wire Wire Line
	3700 5400 4100 5400
Wire Wire Line
	3400 4900 3700 4900
Wire Wire Line
	3700 4900 3700 5000
Connection ~ 3700 4900
Wire Wire Line
	3700 4900 4000 4900
Wire Wire Line
	4000 4900 4300 4900
Connection ~ 4000 4900
Wire Wire Line
	4000 4800 4000 4900
Connection ~ 1250 3800
Wire Wire Line
	1250 3800 1750 3800
Connection ~ 1250 3900
Wire Wire Line
	1250 3900 1750 3900
Text Label 4400 2250 2    50   ~ 0
Buzz
$Comp
L rc-fabgl:ESP32-WROVER-E U2
U 1 1
P 4450 1450
F 0 "U2" H 5200 1931 50  0000 C CNN
F 1 "ESP32-WROVER-E" H 5200 1750 50  0000 C CNN
F 2 "rc-fabgl:ESP32WROVERE" H 5800 1550 50  0001 L CNN
F 3 "https://www.mouser.at/datasheet/2/891/esp32-wrover-e_esp32-wrover-ie_datasheet_en-1855913.pdf" H 5800 1450 50  0001 L CNN
	1    4450 1450
	1    0    0    -1  
$EndComp
Connection ~ 8500 3800
Wire Wire Line
	8700 4300 8900 4300
Connection ~ 8700 4300
Wire Wire Line
	8900 4300 8900 4200
Wire Wire Line
	8500 4300 8700 4300
Wire Wire Line
	8500 4200 8500 4300
Wire Wire Line
	8700 4300 8700 4400
$Comp
L power:GND #PWR0127
U 1 1
P 8700 4400
F 0 "#PWR0127" H 8700 4150 50  0001 C CNN
F 1 "GND" H 8705 4227 50  0000 C CNN
F 2 "" H 8700 4400 50  0001 C CNN
F 3 "" H 8700 4400 50  0001 C CNN
	1    8700 4400
	1    0    0    -1  
$EndComp
$Comp
L 74xx:74LVC125 U3
U 1 1
P 7300 3800
F 0 "U3" H 7300 4117 50  0000 C CNN
F 1 "74LV125" H 7300 4026 50  0000 C CNN
F 2 "Package_DIP:DIP-14_W7.62mm_LongPads" H 7300 3800 50  0001 C CNN
F 3 "http://www.ti.com/lit/gpn/sn74LVC125" H 7300 3800 50  0001 C CNN
	1    7300 3800
	1    0    0    -1  
$EndComp
Wire Wire Line
	7300 4150 7300 4050
Wire Wire Line
	8900 3900 8900 3800
Wire Wire Line
	8500 3900 8500 3800
Wire Wire Line
	7600 3800 8500 3800
$Comp
L Device:C C7
U 1 1
P 8500 4050
F 0 "C7" H 8385 4004 50  0000 R CNN
F 1 "0.1uF" H 8385 4095 50  0000 R CNN
F 2 "Capacitor_THT:C_Disc_D3.0mm_W1.6mm_P2.50mm" H 8538 3900 50  0001 C CNN
F 3 "~" H 8500 4050 50  0001 C CNN
	1    8500 4050
	-1   0    0    1   
$EndComp
Wire Wire Line
	8500 3800 8900 3800
$Comp
L Device:R R3
U 1 1
P 8900 4050
F 0 "R3" V 9107 4050 50  0000 C CNN
F 1 "100k" V 9016 4050 50  0000 C CNN
F 2 "Resistor_THT:R_Axial_DIN0207_L6.3mm_D2.5mm_P7.62mm_Horizontal" V 8830 4050 50  0001 C CNN
F 3 "~" H 8900 4050 50  0001 C CNN
	1    8900 4050
	1    0    0    -1  
$EndComp
$Comp
L power:+3.3V #PWR01
U 1 1
P 6800 3600
F 0 "#PWR01" H 6800 3450 50  0001 C CNN
F 1 "+3.3V" H 6815 3773 50  0000 C CNN
F 2 "" H 6800 3600 50  0001 C CNN
F 3 "" H 6800 3600 50  0001 C CNN
	1    6800 3600
	1    0    0    -1  
$EndComp
Wire Wire Line
	7000 4150 7300 4150
Wire Wire Line
	6800 3800 7000 3800
Wire Wire Line
	6800 3600 6800 3800
Text GLabel 7000 4150 0    50   Input ~ 0
~Reset
Connection ~ 8900 3800
Text Label 9250 3800 2    50   ~ 0
~BufEn
Wire Wire Line
	9300 3800 8900 3800
$Comp
L Device:R R20
U 1 1
P 7100 5600
F 0 "R20" V 6893 5600 50  0000 C CNN
F 1 "510R" V 6984 5600 50  0000 C CNN
F 2 "Resistor_THT:R_Axial_DIN0207_L6.3mm_D2.5mm_P7.62mm_Horizontal" V 7030 5600 50  0001 C CNN
F 3 "~" H 7100 5600 50  0001 C CNN
	1    7100 5600
	0    -1   1    0   
$EndComp
$EndSCHEMATC
